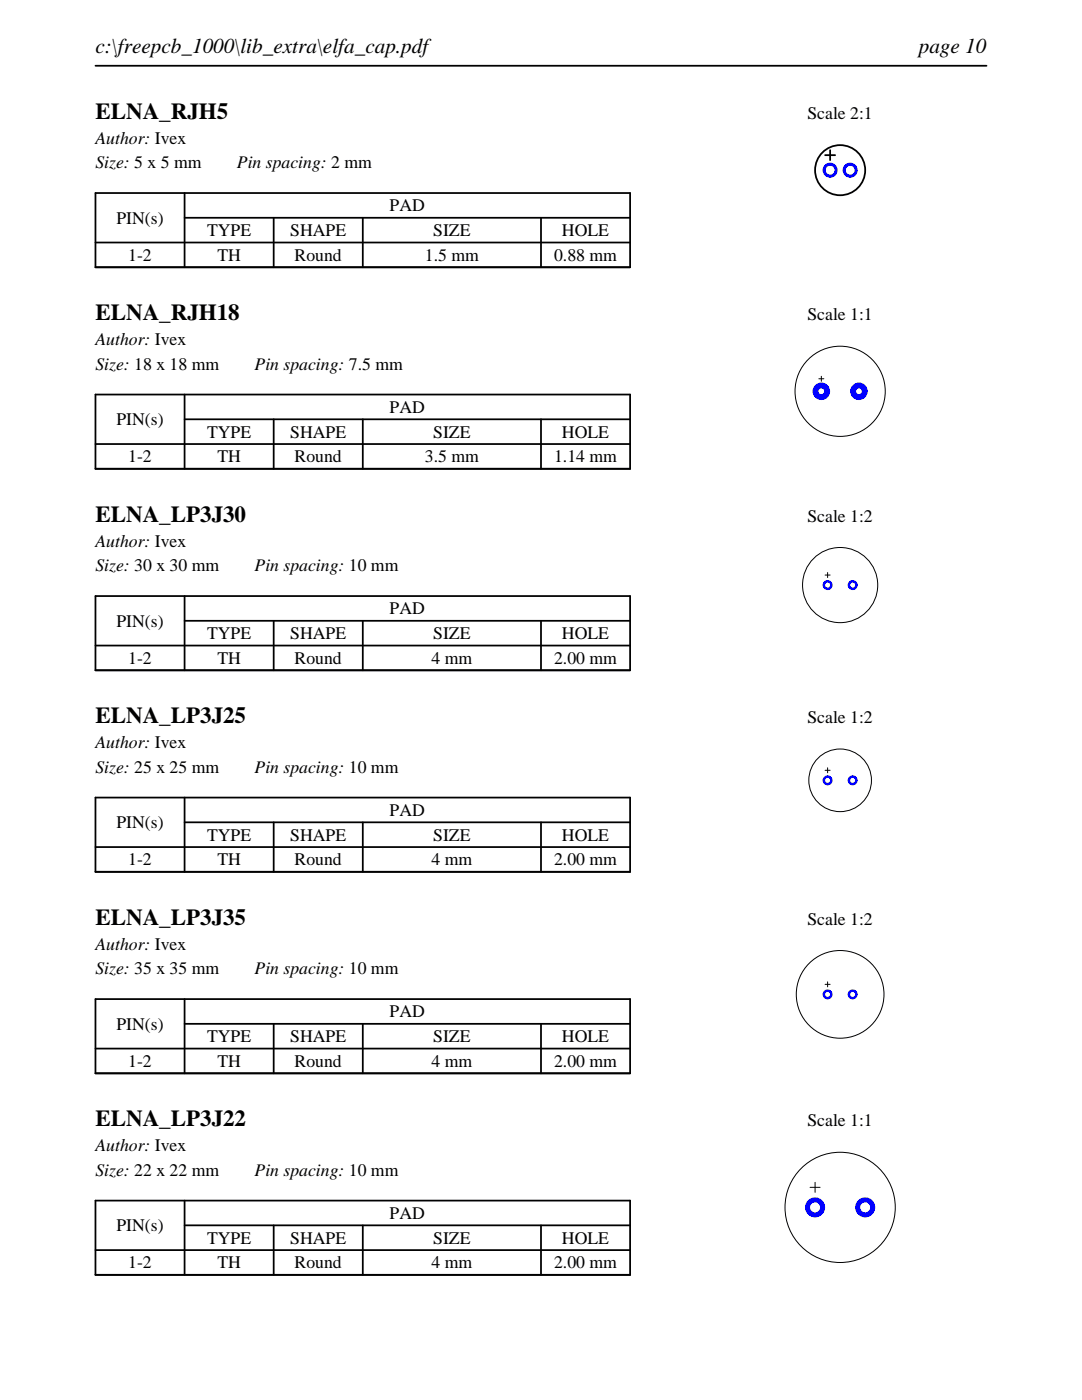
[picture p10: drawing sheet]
<svg xmlns="http://www.w3.org/2000/svg" width="216mm" height="279mm" viewBox="0 0 216 279" stroke-linecap="round" stroke-linejoin="round" font-family="sans-serif">
<path d="M19 13.1h177.8M19 38.5h106.7v14.8h-106.7zM36.8 38.5v14.8M19 48.4h106.7M36.8 43.5h88.9M54.6 43.5v9.8M72.4 43.5v9.8M107.9 43.5v9.8" fill="none" stroke="#000" stroke-width=".35"/>
<g fill="none" stroke="#000" stroke-width=".36">
<path d="M164.6 31h2zM165.6 30v2z"/>
<circle cx="167.6" cy="34" r="5"/>
</g>
<g fill="#00f">
<path d="M164.1 34a1.5 1.5 0 0 0 3 0 1.5 1.5 0 0 0-3 0zM164.8 34a.89 .89 0 0 1 1.7 0 .89 .89 0 0 1-1.7 0z"/>
<path d="M168.1 34a1.5 1.5 0 0 0 3 0 1.5 1.5 0 0 0-3 0zM168.8 34a.89 .89 0 0 1 1.7 0 .89 .89 0 0 1-1.7 0z"/>
</g>
<path d="M19 78.7h106.7v14.9h-106.7zM36.8 78.7v14.9M19 88.6h106.7M36.8 83.7h88.9M54.6 83.7v9.9M72.4 83.7v9.9M107.9 83.7v9.9" fill="none" stroke="#000" stroke-width=".35"/>
<g fill="none" stroke="#000" stroke-width=".2">
<path d="M163.4 75.6h1zM163.9 75.1v1z"/>
<circle cx="167.6" cy="78.1" r="9"/>
</g>
<g fill="#00f">
<path d="M162.1 78.1a1.75 1.75 0 0 0 3.5 0 1.75 1.75 0 0 0-3.5 0zM163.3 78.1a.6 .6 0 0 1 1.2 0 .6 .6 0 0 1-1.2 0z"/>
<path d="M169.6 78.1a1.75 1.75 0 0 0 3.5 0 1.75 1.75 0 0 0-3.5 0zM170.8 78.1a.6 .6 0 0 1 1.2 0 .6 .6 0 0 1-1.2 0z"/>
</g>
<path d="M19 119h106.7v14.8h-106.7zM36.8 119v14.8M19 128.8h106.7M36.8 123.9h88.9M54.6 123.9v9.9M72.4 123.9v9.9M107.9 123.9v9.9" fill="none" stroke="#000" stroke-width=".35"/>
<g fill="none" stroke="#000" stroke-width=".2">
<path d="M164.6 114.8h1zM165.1 114.3v1z"/>
<circle cx="167.6" cy="116.8" r="7.5"/>
</g>
<g fill="#00f">
<path d="M164.1 116.8a1 1 0 0 0 2 0 1 1 0 0 0-2 0zM164.6 116.8a.5 .5 0 0 1 1 0 .5 .5 0 0 1-1 0z"/>
<path d="M169.1 116.8a1 1 0 0 0 2 0 1 1 0 0 0-2 0zM169.6 116.8a.5 .5 0 0 1 1 0 .5 .5 0 0 1-1 0z"/>
</g>
<path d="M19 159.2h106.7v14.8h-106.7zM36.8 159.2v14.8M19 169.1h106.7M36.8 164.1h88.9M54.6 164.1v9.9M72.4 164.1v9.9M107.9 164.1v9.9" fill="none" stroke="#000" stroke-width=".35"/>
<g fill="none" stroke="#000" stroke-width=".2">
<path d="M164.6 153.7h1zM165.1 153.2v1z"/>
<circle cx="167.6" cy="155.7" r="6.3"/>
</g>
<g fill="#00f">
<path d="M164.1 155.7a1 1 0 0 0 2 0 1 1 0 0 0-2 0zM164.6 155.7a.5 .5 0 0 1 1 0 .5 .5 0 0 1-1 0z"/>
<path d="M169.1 155.7a1 1 0 0 0 2 0 1 1 0 0 0-2 0zM169.6 155.7a.5 .5 0 0 1 1 0 .5 .5 0 0 1-1 0z"/>
</g>
<path d="M19 199.4h106.7v14.8h-106.7zM36.8 199.4v14.8M19 209.3h106.7M36.8 204.3h88.9M54.6 204.3v9.9M72.4 204.3v9.9M107.9 204.3v9.9" fill="none" stroke="#000" stroke-width=".35"/>
<g fill="none" stroke="#000" stroke-width=".2">
<path d="M164.6 196.4h1zM165.1 195.9v1z"/>
<circle cx="167.6" cy="198.4" r="8.8"/>
</g>
<g fill="#00f">
<path d="M164.1 198.4a1 1 0 0 0 2 0 1 1 0 0 0-2 0zM164.6 198.4a.5 .5 0 0 1 1 0 .5 .5 0 0 1-1 0z"/>
<path d="M169.1 198.4a1 1 0 0 0 2 0 1 1 0 0 0-2 0zM169.6 198.4a.5 .5 0 0 1 1 0 .5 .5 0 0 1-1 0z"/>
</g>
<path d="M19 239.6h106.7v14.8h-106.7zM36.8 239.6v14.8M19 249.5h106.7M36.8 244.5h88.9M54.6 244.5v9.9M72.4 244.5v9.9M107.9 244.5v9.9" fill="none" stroke="#000" stroke-width=".35"/>
<g fill="none" stroke="#000" stroke-width=".2">
<path d="M161.6 237h2zM162.6 236v2z"/>
<circle cx="167.6" cy="241" r="11"/>
</g>
<g fill="#00f">
<path d="M160.6 241a2 2 0 0 0 4 0 2 2 0 0 0-4 0zM161.6 241a1 1 0 0 1 2 0 1 1 0 0 1-2 0z"/>
<path d="M170.6 241a2 2 0 0 0 4 0 2 2 0 0 0-4 0zM171.6 241a1 1 0 0 1 2 0 1 1 0 0 1-2 0z"/>
</g>
<g font-size="4.6">
<text x="19" y="23.7">ELNA_RJH5</text>
<text x="19" y="63.9">ELNA_RJH18</text>
<text x="19" y="104.1">ELNA_LP3J30</text>
<text x="19" y="144.4">ELNA_LP3J25</text>
<text x="19" y="184.6">ELNA_LP3J35</text>
<text x="19" y="224.8">ELNA_LP3J22</text>
</g>
<g font-size="4.2">
<text x="19" y="10.6">c:\freepcb_1000\lib_extra\elfa_cap.pdf</text>
<text x="183.3" y="10.6">page 10</text>
</g>
<g font-size="3.5">
<text x="161.1" y="23.7">Scale 2:1</text>
<text x="19" y="28.6">Author: Ivex</text>
<text x="19" y="33.6">Size: 5 x 5 mm</text>
<text x="47.3" y="33.6">Pin spacing: 2 mm</text>
<text x="23.2" y="44.6">PIN(s)</text>
<text x="41.3" y="47.1">TYPE</text>
<text x="57.9" y="47.1">SHAPE</text>
<text x="77.8" y="42.2">PAD</text>
<text x="86.4" y="47.1">SIZE</text>
<text x="112.1" y="47.1">HOLE</text>
<text x="25.6" y="52.1">1-2</text>
<text x="43.4" y="52.1">TH</text>
<text x="58.8" y="52.1">Round</text>
<text x="84.8" y="52.1">1.5 mm</text>
<text x="110.6" y="52.1">0.88 mm</text>
<text x="161.1" y="63.9">Scale 1:1</text>
<text x="19" y="68.9">Author: Ivex</text>
<text x="19" y="73.8">Size: 18 x 18 mm</text>
<text x="50.8" y="73.8">Pin spacing: 7.5 mm</text>
<text x="77.8" y="82.4">PAD</text>
<text x="23.2" y="84.8">PIN(s)</text>
<text x="41.3" y="87.3">TYPE</text>
<text x="57.9" y="87.3">SHAPE</text>
<text x="86.4" y="87.3">SIZE</text>
<text x="112.1" y="87.3">HOLE</text>
<text x="25.6" y="92.3">1-2</text>
<text x="43.4" y="92.3">TH</text>
<text x="58.8" y="92.3">Round</text>
<text x="84.8" y="92.3">3.5 mm</text>
<text x="110.6" y="92.3">1.14 mm</text>
<text x="161.1" y="104.1">Scale 1:2</text>
<text x="19" y="109.1">Author: Ivex</text>
<text x="19" y="114">Size: 30 x 30 mm</text>
<text x="50.8" y="114">Pin spacing: 10 mm</text>
<text x="23.2" y="125.1">PIN(s)</text>
<text x="77.8" y="122.6">PAD</text>
<text x="41.3" y="127.6">TYPE</text>
<text x="57.9" y="127.6">SHAPE</text>
<text x="86.4" y="127.6">SIZE</text>
<text x="112.1" y="127.6">HOLE</text>
<text x="25.6" y="132.5">1-2</text>
<text x="43.4" y="132.5">TH</text>
<text x="58.8" y="132.5">Round</text>
<text x="86.1" y="132.5">4 mm</text>
<text x="110.6" y="132.5">2.00 mm</text>
<text x="19" y="149.3">Author: Ivex</text>
<text x="161.1" y="144.4">Scale 1:2</text>
<text x="19" y="154.2">Size: 25 x 25 mm</text>
<text x="50.8" y="154.2">Pin spacing: 10 mm</text>
<text x="23.2" y="165.3">PIN(s)</text>
<text x="41.3" y="167.8">TYPE</text>
<text x="57.9" y="167.8">SHAPE</text>
<text x="77.8" y="162.8">PAD</text>
<text x="86.4" y="167.8">SIZE</text>
<text x="112.1" y="167.8">HOLE</text>
<text x="25.6" y="172.7">1-2</text>
<text x="43.4" y="172.7">TH</text>
<text x="58.8" y="172.7">Round</text>
<text x="86.1" y="172.7">4 mm</text>
<text x="110.6" y="172.7">2.00 mm</text>
<text x="161.1" y="184.6">Scale 1:2</text>
<text x="19" y="189.5">Author: Ivex</text>
<text x="19" y="194.5">Size: 35 x 35 mm</text>
<text x="50.8" y="194.5">Pin spacing: 10 mm</text>
<text x="77.8" y="203.1">PAD</text>
<text x="23.2" y="205.5">PIN(s)</text>
<text x="41.3" y="208">TYPE</text>
<text x="57.9" y="208">SHAPE</text>
<text x="86.4" y="208">SIZE</text>
<text x="112.1" y="208">HOLE</text>
<text x="25.6" y="212.9">1-2</text>
<text x="43.4" y="212.9">TH</text>
<text x="58.8" y="212.9">Round</text>
<text x="86.1" y="212.9">4 mm</text>
<text x="110.6" y="212.9">2.00 mm</text>
<text x="161.1" y="224.8">Scale 1:1</text>
<text x="19" y="229.7">Author: Ivex</text>
<text x="19" y="234.7">Size: 22 x 22 mm</text>
<text x="50.8" y="234.7">Pin spacing: 10 mm</text>
<text x="23.2" y="245.7">PIN(s)</text>
<text x="77.8" y="243.3">PAD</text>
<text x="41.3" y="248.2">TYPE</text>
<text x="57.9" y="248.2">SHAPE</text>
<text x="86.4" y="248.2">SIZE</text>
<text x="112.1" y="248.2">HOLE</text>
<text x="25.6" y="253.2">1-2</text>
<text x="43.4" y="253.2">TH</text>
<text x="58.8" y="253.2">Round</text>
<text x="86.1" y="253.2">4 mm</text>
<text x="110.6" y="253.2">2.00 mm</text>
</g>
</svg>
